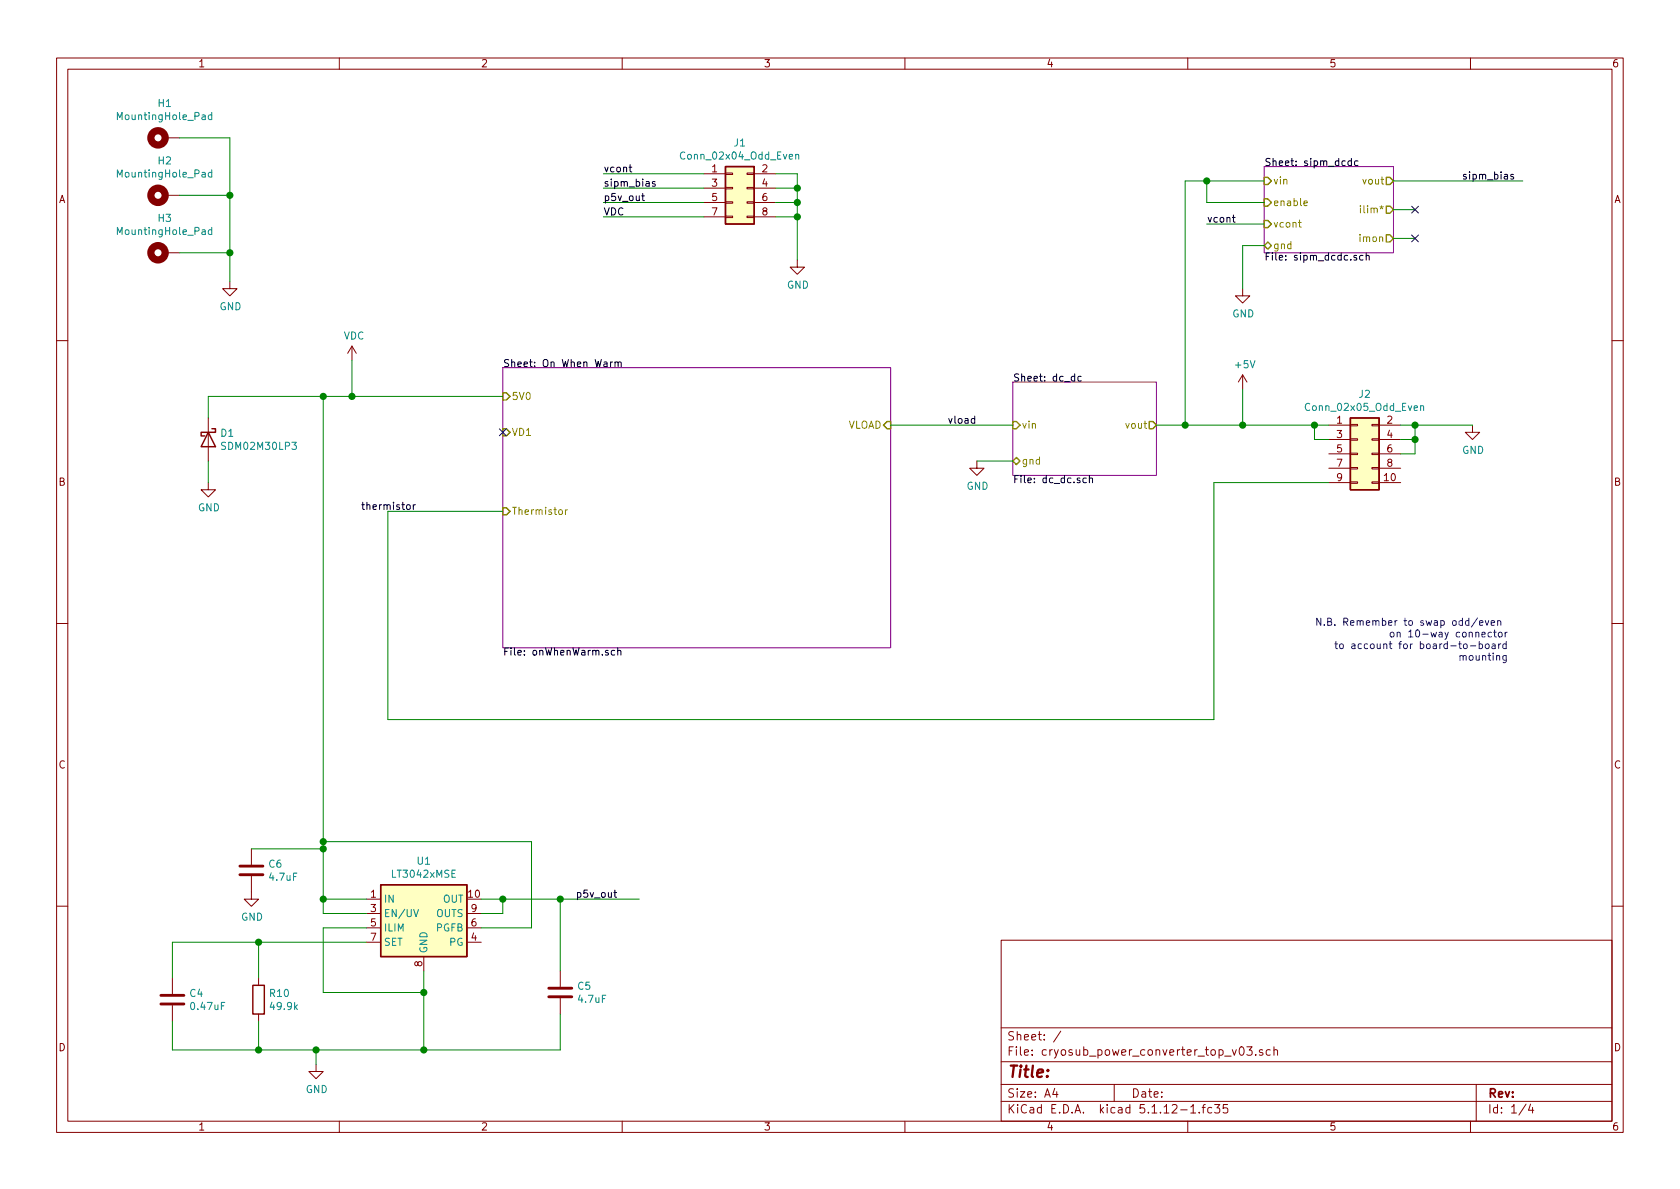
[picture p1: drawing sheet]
EESchema Schematic File Version 4
EELAYER 30 0
EELAYER END
$Descr A4 11693 8268
encoding utf-8
Sheet 1 4
Title ""
Date ""
Rev ""
Comp ""
Comment1 ""
Comment2 ""
Comment3 ""
Comment4 ""
$EndDescr
$Sheet
S 3500 2550 2700 1950
U 61394019
F0 "On When Warm" 50
F1 "onWhenWarm.sch" 50
F2 "VD1" I L 3500 3000 50 
F3 "VLOAD" I R 6200 2950 50 
F4 "5V0" I L 3500 2750 50 
F5 "Thermistor" I L 3500 3550 50 
$EndSheet
Wire Wire Line
	3500 3550 2700 3550
$Comp
L power:GND #PWR02
U 1 1
P 6800 3200
F 0 "#PWR02" H 6800 2950 50  0001 C CNN
F 1 "GND" H 6805 3027 50  0000 C CNN
F 2 "" H 6800 3200 50  0001 C CNN
F 3 "" H 6800 3200 50  0001 C CNN
	1    6800 3200
	1    0    0    -1  
$EndComp
$Comp
L Diode:B120-E3 D1
U 1 1
P 1450 3050
F 0 "D1" V 1404 3130 50  0000 L CNN
F 1 "SDM02M30LP3" V 1495 3130 50  0000 L CNN
F 2 "Diode_SMD:D_0603_1608Metric_Pad1.05x0.95mm_HandSolder" H 1450 2875 50  0001 C CNN
F 3 "https://4donline.ihs.com/images/VipMasterIC/IC/DIOD/DIOD-S-A0002808674/DIOD-S-A0002808674-1.pdf" H 1450 3050 50  0001 C CNN
	1    1450 3050
	0    1    1    0   
$EndComp
$Comp
L power:GND #PWR01
U 1 1
P 1450 3350
F 0 "#PWR01" H 1450 3100 50  0001 C CNN
F 1 "GND" H 1455 3177 50  0000 C CNN
F 2 "" H 1450 3350 50  0001 C CNN
F 3 "" H 1450 3350 50  0001 C CNN
	1    1450 3350
	1    0    0    -1  
$EndComp
Wire Wire Line
	1450 2750 1450 2900
Text Label 6800 2950 2    50   ~ 0
vload
Text Label 2900 3550 2    50   ~ 0
thermistor
$Comp
L Connector_Generic:Conn_02x05_Odd_Even J2
U 1 1
P 9450 3150
F 0 "J2" H 9500 3567 50  0000 C CNN
F 1 "Conn_02x05_Odd_Even" H 9500 3476 50  0000 C CNN
F 2 "Connector_PinSocket_2.54mm:PinSocket_2x05_P2.54mm_Vertical_SMD" H 9450 3150 50  0001 C CNN
F 3 "~" H 9450 3150 50  0001 C CNN
	1    9450 3150
	1    0    0    -1  
$EndComp
$Comp
L Regulator_Linear:LT3042xMSE U1
U 1 1
P 2950 6350
F 0 "U1" H 2950 6717 50  0000 C CNN
F 1 "LT3042xMSE" H 2950 6626 50  0000 C CNN
F 2 "Package_SO:MSOP-10-1EP_3x3mm_P0.5mm_EP1.68x1.88mm" H 2950 6675 50  0001 C CNN
F 3 "https://www.analog.com/media/en/technical-documentation/data-sheets/3042fb.pdf" H 2950 6350 50  0001 C CNN
	1    2950 6350
	1    0    0    -1  
$EndComp
Text Label 4300 6250 2    50   ~ 0
p5v_out
Text Notes 10500 4600 2    50   ~ 0
N.B. Remember to swap odd/even \non 10-way connector\nto account for board-to-board\nmounting
$Comp
L power:GND #PWR06
U 1 1
P 10250 2950
F 0 "#PWR06" H 10250 2700 50  0001 C CNN
F 1 "GND" H 10255 2777 50  0000 C CNN
F 2 "" H 10250 2950 50  0001 C CNN
F 3 "" H 10250 2950 50  0001 C CNN
	1    10250 2950
	1    0    0    -1  
$EndComp
$Comp
L power:VDC #PWR05
U 1 1
P 2450 2500
F 0 "#PWR05" H 2450 2400 50  0001 C CNN
F 1 "VDC" H 2465 2673 50  0000 C CNN
F 2 "" H 2450 2500 50  0001 C CNN
F 3 "" H 2450 2500 50  0001 C CNN
	1    2450 2500
	1    0    0    -1  
$EndComp
Wire Wire Line
	2450 2500 2450 2750
Wire Wire Line
	9150 2950 9150 3050
Wire Wire Line
	9150 3050 9250 3050
Connection ~ 9150 2950
Wire Wire Line
	9150 2950 9250 2950
Wire Wire Line
	9750 2950 9850 2950
Wire Wire Line
	9850 2950 9850 3050
Wire Wire Line
	9850 3050 9750 3050
Connection ~ 9850 2950
Wire Wire Line
	9850 2950 10250 2950
Wire Wire Line
	9850 3050 9850 3150
Wire Wire Line
	9850 3150 9750 3150
Connection ~ 9850 3050
Wire Wire Line
	9250 3350 8450 3350
Wire Wire Line
	8450 3350 8450 5000
Wire Wire Line
	8450 5000 2700 5000
Wire Wire Line
	2700 5000 2700 3550
Wire Wire Line
	2450 2750 3500 2750
Wire Wire Line
	2550 6250 2250 6250
Wire Wire Line
	2250 6250 2250 5900
Wire Wire Line
	2250 6250 2250 6350
Wire Wire Line
	2250 6350 2550 6350
Connection ~ 2250 6250
Wire Wire Line
	3350 6450 3700 6450
Wire Wire Line
	3700 6450 3700 5850
Wire Wire Line
	3700 5850 2250 5850
Wire Wire Line
	2950 6750 2950 6900
Wire Wire Line
	2550 6450 2250 6450
Wire Wire Line
	2250 6450 2250 6900
Wire Wire Line
	2250 6900 2950 6900
Connection ~ 2950 6900
Wire Wire Line
	2550 6550 1800 6550
Wire Wire Line
	1800 6550 1800 6800
Wire Wire Line
	3350 6250 3500 6250
Wire Wire Line
	3350 6350 3500 6350
Wire Wire Line
	3500 6350 3500 6250
Connection ~ 3500 6250
Wire Wire Line
	3500 6250 3900 6250
$Comp
L Device:R R10
U 1 1
P 1800 6950
F 0 "R10" H 1870 6996 50  0000 L CNN
F 1 "49.9k" H 1870 6905 50  0000 L CNN
F 2 "Resistor_SMD:R_0603_1608Metric_Pad0.98x0.95mm_HandSolder" V 1730 6950 50  0001 C CNN
F 3 "~" H 1800 6950 50  0001 C CNN
	1    1800 6950
	1    0    0    -1  
$EndComp
$Comp
L Device:C C4
U 1 1
P 1200 6950
F 0 "C4" H 1315 6996 50  0000 L CNN
F 1 "0.47uF" H 1315 6905 50  0000 L CNN
F 2 "Capacitor_SMD:C_0603_1608Metric_Pad1.08x0.95mm_HandSolder" H 1238 6800 50  0001 C CNN
F 3 "~" H 1200 6950 50  0001 C CNN
	1    1200 6950
	1    0    0    -1  
$EndComp
Wire Wire Line
	1200 6550 1200 6800
Wire Wire Line
	1200 7100 1200 7300
Wire Wire Line
	2950 6900 2950 7300
Wire Wire Line
	2200 7300 2200 7400
Connection ~ 2200 7300
Wire Wire Line
	2200 7300 2950 7300
$Comp
L power:GND #PWR04
U 1 1
P 2200 7400
F 0 "#PWR04" H 2200 7150 50  0001 C CNN
F 1 "GND" H 2205 7227 50  0000 C CNN
F 2 "" H 2200 7400 50  0001 C CNN
F 3 "" H 2200 7400 50  0001 C CNN
	1    2200 7400
	1    0    0    -1  
$EndComp
Wire Wire Line
	1800 7100 1800 7300
Wire Wire Line
	1200 6550 1800 6550
Connection ~ 1800 6550
Wire Wire Line
	1200 7300 1800 7300
Connection ~ 1800 7300
Wire Wire Line
	1800 7300 2200 7300
$Comp
L Device:C C5
U 1 1
P 3900 6900
F 0 "C5" H 4015 6946 50  0000 L CNN
F 1 "4.7uF" H 4015 6855 50  0000 L CNN
F 2 "Capacitor_SMD:C_0805_2012Metric_Pad1.18x1.45mm_HandSolder" H 3938 6750 50  0001 C CNN
F 3 "~" H 3900 6900 50  0001 C CNN
	1    3900 6900
	1    0    0    -1  
$EndComp
Wire Wire Line
	3900 6750 3900 6250
Connection ~ 3900 6250
Wire Wire Line
	3900 6250 4450 6250
Wire Wire Line
	3900 7050 3900 7300
Wire Wire Line
	3900 7300 2950 7300
Connection ~ 2950 7300
$Comp
L Device:C C6
U 1 1
P 1750 6050
F 0 "C6" H 1865 6096 50  0000 L CNN
F 1 "4.7uF" H 1865 6005 50  0000 L CNN
F 2 "Capacitor_SMD:C_0805_2012Metric_Pad1.18x1.45mm_HandSolder" H 1788 5900 50  0001 C CNN
F 3 "~" H 1750 6050 50  0001 C CNN
	1    1750 6050
	1    0    0    -1  
$EndComp
$Comp
L power:GND #PWR07
U 1 1
P 1750 6200
F 0 "#PWR07" H 1750 5950 50  0001 C CNN
F 1 "GND" H 1755 6027 50  0000 C CNN
F 2 "" H 1750 6200 50  0001 C CNN
F 3 "" H 1750 6200 50  0001 C CNN
	1    1750 6200
	1    0    0    -1  
$EndComp
Wire Wire Line
	1750 5900 2250 5900
Connection ~ 2250 5900
Wire Wire Line
	2250 5900 2250 5850
Connection ~ 2450 2750
Wire Wire Line
	2250 5850 2250 2750
Connection ~ 2250 5850
Connection ~ 2250 2750
Wire Wire Line
	2250 2750 2450 2750
$Sheet
S 7050 2650 1000 650 
U 618B7181
F0 "dc_dc" 50
F1 "dc_dc.sch" 50
F2 "vin" I L 7050 2950 50 
F3 "vout" O R 8050 2950 50 
F4 "gnd" B L 7050 3200 50 
$EndSheet
Wire Wire Line
	8050 2950 8250 2950
Wire Wire Line
	6800 3200 7050 3200
Wire Wire Line
	1450 2750 2250 2750
$Sheet
S 8800 1150 900  600 
U 6196D499
F0 "sipm_dcdc" 50
F1 "sipm_dcdc.sch" 50
F2 "vin" I L 8800 1250 50 
F3 "vout" O R 9700 1250 50 
F4 "enable" I L 8800 1400 50 
F5 "ilim*" O R 9700 1450 50 
F6 "vcont" I L 8800 1550 50 
F7 "imon" O R 9700 1650 50 
F8 "gnd" B L 8800 1700 50 
$EndSheet
Wire Wire Line
	6200 2950 7050 2950
Wire Wire Line
	8650 1700 8650 2000
Wire Wire Line
	8250 1250 8250 2950
Connection ~ 8250 2950
Wire Wire Line
	8250 2950 8650 2950
$Comp
L power:GND #PWR08
U 1 1
P 8650 2000
F 0 "#PWR08" H 8650 1750 50  0001 C CNN
F 1 "GND" H 8655 1827 50  0000 C CNN
F 2 "" H 8650 2000 50  0001 C CNN
F 3 "" H 8650 2000 50  0001 C CNN
	1    8650 2000
	1    0    0    -1  
$EndComp
Wire Wire Line
	9700 1450 9850 1450
Wire Wire Line
	9700 1650 9850 1650
NoConn ~ 9850 1450
NoConn ~ 9850 1650
Wire Wire Line
	9700 1250 10600 1250
Text Label 10550 1250 2    50   ~ 0
sipm_bias
$Comp
L power:+5V #PWR0102
U 1 1
P 8650 2700
F 0 "#PWR0102" H 8650 2550 50  0001 C CNN
F 1 "+5V" H 8665 2873 50  0000 C CNN
F 2 "" H 8650 2700 50  0001 C CNN
F 3 "" H 8650 2700 50  0001 C CNN
	1    8650 2700
	1    0    0    -1  
$EndComp
Wire Wire Line
	8650 2700 8650 2950
Connection ~ 8650 2950
Wire Wire Line
	8650 2950 9150 2950
Wire Wire Line
	8400 1400 8400 1250
Connection ~ 8400 1250
Wire Wire Line
	8400 1250 8250 1250
$Comp
L Mechanical:MountingHole_Pad H1
U 1 1
P 1150 950
F 0 "H1" V 1387 953 50  0000 C CNN
F 1 "MountingHole_Pad" V 1296 953 50  0000 C CNN
F 2 "MountingHole:MountingHole_2.7mm_M2.5_DIN965_Pad" H 1150 950 50  0001 C CNN
F 3 "~" H 1150 950 50  0001 C CNN
	1    1150 950 
	0    -1   -1   0   
$EndComp
$Comp
L Mechanical:MountingHole_Pad H2
U 1 1
P 1150 1350
F 0 "H2" V 1387 1353 50  0000 C CNN
F 1 "MountingHole_Pad" V 1296 1353 50  0000 C CNN
F 2 "MountingHole:MountingHole_2.7mm_M2.5_DIN965_Pad" H 1150 1350 50  0001 C CNN
F 3 "~" H 1150 1350 50  0001 C CNN
	1    1150 1350
	0    -1   -1   0   
$EndComp
$Comp
L Mechanical:MountingHole_Pad H3
U 1 1
P 1150 1750
F 0 "H3" V 1387 1753 50  0000 C CNN
F 1 "MountingHole_Pad" V 1296 1753 50  0000 C CNN
F 2 "MountingHole:MountingHole_2.7mm_M2.5_DIN965_Pad" H 1150 1750 50  0001 C CNN
F 3 "~" H 1150 1750 50  0001 C CNN
	1    1150 1750
	0    -1   -1   0   
$EndComp
Wire Wire Line
	1250 950  1600 950 
Wire Wire Line
	1600 950  1600 1350
Wire Wire Line
	1250 1350 1600 1350
Connection ~ 1600 1350
Wire Wire Line
	1600 1350 1600 1750
Wire Wire Line
	1250 1750 1600 1750
Connection ~ 1600 1750
$Comp
L power:GND #PWR010
U 1 1
P 1600 1950
F 0 "#PWR010" H 1600 1700 50  0001 C CNN
F 1 "GND" H 1605 1777 50  0000 C CNN
F 2 "" H 1600 1950 50  0001 C CNN
F 3 "" H 1600 1950 50  0001 C CNN
	1    1600 1950
	1    0    0    -1  
$EndComp
Wire Wire Line
	1600 1750 1600 1950
$Comp
L Connector_Generic:Conn_02x04_Odd_Even J1
U 1 1
P 5100 1300
F 0 "J1" H 5150 1617 50  0000 C CNN
F 1 "Conn_02x04_Odd_Even" H 5150 1526 50  0000 C CNN
F 2 "Connector_IDC:IDC-Header_2x04_P2.54mm_Vertical" H 5100 1300 50  0001 C CNN
F 3 "~" H 5100 1300 50  0001 C CNN
	1    5100 1300
	1    0    0    -1  
$EndComp
$Comp
L power:GND #PWR03
U 1 1
P 5550 1800
F 0 "#PWR03" H 5550 1550 50  0001 C CNN
F 1 "GND" H 5555 1627 50  0000 C CNN
F 2 "" H 5550 1800 50  0001 C CNN
F 3 "" H 5550 1800 50  0001 C CNN
	1    5550 1800
	1    0    0    -1  
$EndComp
Wire Wire Line
	5400 1200 5550 1200
Wire Wire Line
	5550 1200 5550 1300
Wire Wire Line
	5400 1300 5550 1300
Connection ~ 5550 1300
Wire Wire Line
	5550 1300 5550 1400
Wire Wire Line
	5400 1400 5550 1400
Connection ~ 5550 1400
Wire Wire Line
	5550 1400 5550 1500
Wire Wire Line
	5400 1500 5550 1500
Connection ~ 5550 1500
Wire Wire Line
	5550 1500 5550 1800
Wire Wire Line
	4900 1200 4200 1200
Wire Wire Line
	4900 1500 4200 1500
Wire Wire Line
	4900 1400 4200 1400
Wire Wire Line
	4900 1300 4200 1300
Text Label 4200 1300 0    50   ~ 0
sipm_bias
Text Label 4200 1400 0    50   ~ 0
p5v_out
Text Label 4200 1500 0    50   ~ 0
VDC
Text Label 4200 1200 0    50   ~ 0
vcont
Wire Wire Line
	8400 1250 8800 1250
Wire Wire Line
	8400 1400 8800 1400
Wire Wire Line
	8400 1550 8800 1550
Wire Wire Line
	8650 1700 8800 1700
Text Label 8400 1550 0    50   ~ 0
vcont
Wire Wire Line
	1450 3200 1450 3350
NoConn ~ 3500 3000
$EndSCHEMATC
